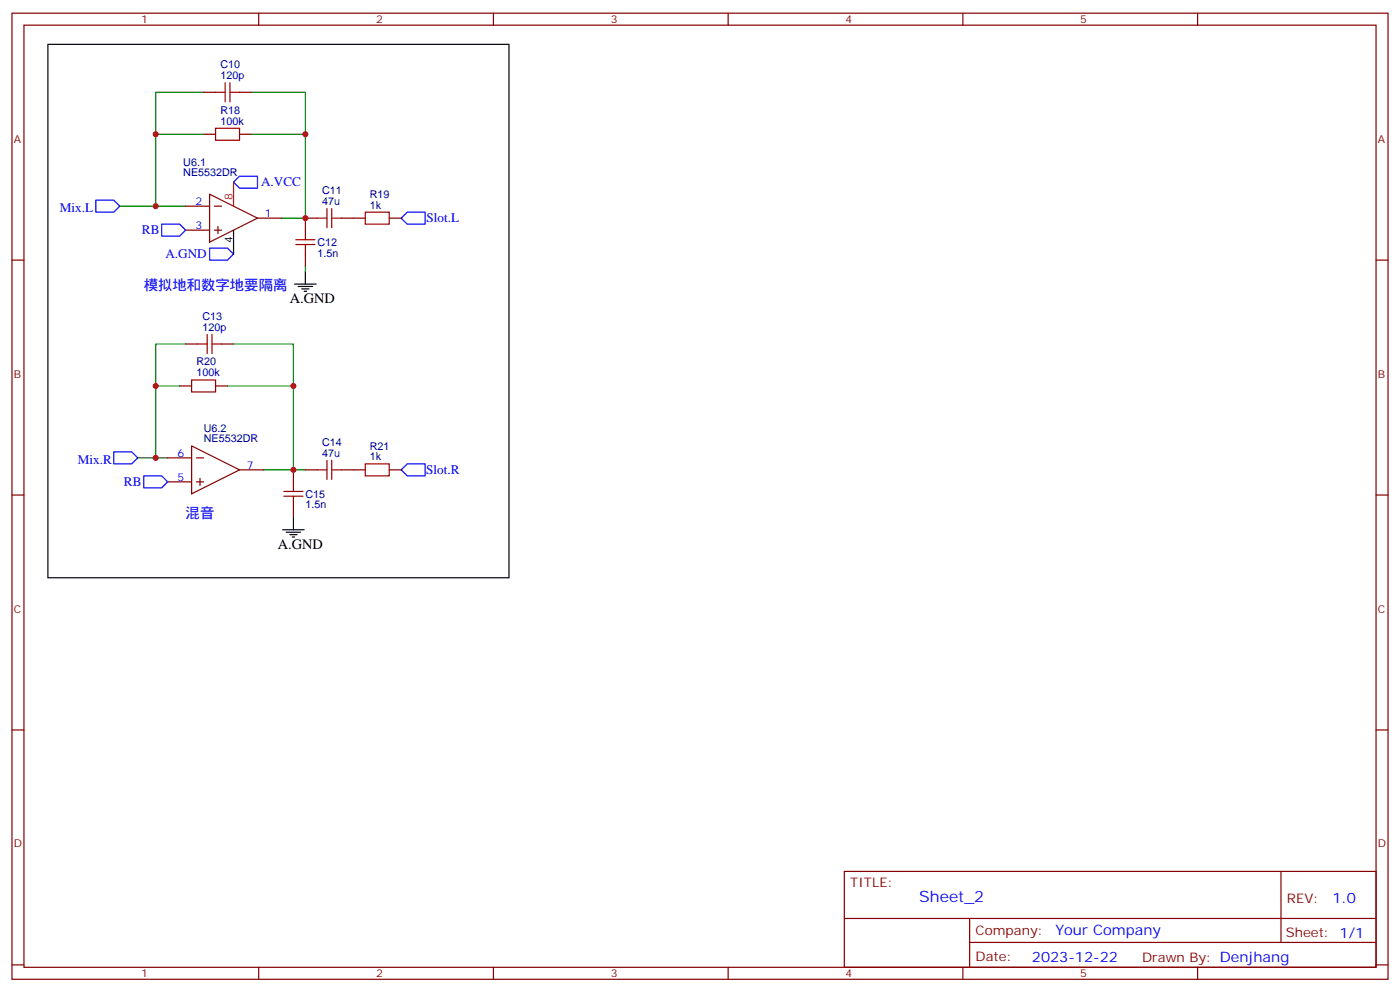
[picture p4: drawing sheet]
<svg xmlns="http://www.w3.org/2000/svg" width="412mm" height="292mm" viewBox="0 0 412 292" stroke-linecap="round" stroke-linejoin="round" font-family="sans-serif">
<g fill="none" stroke="#870000" stroke-width=".35">
<path d="M3.5 3.9h405.4v284.3h-405.4zM7.1 7.4h398.2v277.3h-398.2zM76.2 3.9v3.5M145.3 3.9v3.5M214.5 3.9v3.5M283.6 3.9v3.5M352.8 3.9v3.5M60 39.5h3.5M60 27.2h3.5M70.6 39.5h3.5M70.6 27.2h3.5M61.7 57.1l14.1 7.1-14.1 7.1z"/>
<path d="M3.5 76.6h3.6M54.7 60.7h7M54.7 67.7h7M63.1 60.7h2.2M63.1 67.7h2.2M64.2 66.7v2.1M75.8 64.2h7.1M90 74.8v3.5M93.5 64.2h-3.5v3.5M100.5 64.2h7.1M114.7 64.2h3.5M405.3 76.6h3.6"/>
<path d="M52.9 113.6h3.5M54.7 101.2h3.5M63.5 113.6h3.5M65.3 101.2h3.5M49.4 134.8h7M56.4 131.2l14.2 7.1-14.2 7zM57.9 134.8h2.1M70.6 138.3h7M86.4 138.3v3.5M90 138.3h3.5M100.5 138.3h7.1M114.7 138.3h3.5"/>
<path d="M3.5 145.7h3.6M49.4 141.8h7M57.9 141.8h2.1M58.9 140.8v2.1M86.4 148.9v3.5M405.3 145.7h3.6M3.5 214.8h3.6M405.3 214.8h3.6M248.7 256.5h156.6v28.2h-156.6zM377.3 256.5v20.9M248.7 270.3h156.5M285.6 277.4h119.6"/>
<path d="M285.6 270.3v14.1M3.5 284h3.6M76.2 284.7v3.5M145.3 284.7v3.5M214.5 284.7v3.5M283.6 284.7v3.5M352.8 284.7v3.5M405.3 284h3.6"/>
</g>
<path d="M28.2 58.9h5.3l1.8 1.8-1.8 1.7h-5.3zM70.6 51.9h5.2v3.5h-5.2l-1.8-1.8zM47.6 66h5.3l1.8 1.7-1.8 1.8h-5.3zM61.7 73h5.3l1.8 1.8-1.8 1.8h-5.3zM119.9 62.4h5.3v3.6h-5.3l-1.7-1.8zM33.5 133h5.3l1.8 1.8-1.8 1.7h-5.3zM119.9 136.5h5.3v3.6h-5.3l-1.7-1.8zM42.3 140.1h5.3l1.8 1.7-1.8 1.8h-5.3z" fill="none" stroke="#00f" stroke-width=".35"/>
<g fill="none" stroke="#a10000" stroke-width=".35">
<path d="M63.5 37.7h7.1v3.6h-7.1zM63.5 27.2h2.8M66.3 24.3v5.7M67.7 27.2h2.9M67.7 24.3v5.7M87.1 72h5.7M87.1 70.6h5.7M90 67.7v2.9M90 72v2.8M93.5 64.2h2.8M96.3 61.4v5.6M97.7 64.2h2.8"/>
<path d="M97.7 61.4v5.6M107.6 62.4h7.1v3.6h-7.1zM61 98.4v5.7M62.4 98.4v5.7M56.4 111.8h7.1v3.6h-7.1zM58.2 101.2h2.8M62.4 101.2h2.9M93.5 138.3h2.8M96.3 135.5v5.6M97.7 135.5v5.6M97.7 138.3h2.8M107.6 136.5h7.1v3.6h-7.1z"/>
<path d="M83.6 146h5.7M83.6 144.6h5.7M86.4 141.8v2.8M86.4 146v2.9"/>
</g>
<path d="M60 27.2h-14.1v12.3M60 39.5h-14.1v21.2M74.1 27.2h15.9v12.3M74.1 39.5h15.9v24.7h-7.1M35.3 60.7h19.4M90 78.3v1.8M52.9 113.6h-7v21.2M54.7 101.2h-8.8v12.4M67 113.6h19.4v24.7h-8.8M68.8 101.2h17.6v12.4M40.6 134.8h8.8M86.4 138.3h3.6" fill="none" stroke="#008700" stroke-width=".35"/>
<path d="M14.1 13.1h135.8v156.9h-135.8zM68.8 67.7v7.1M86.8 83.6h6.3M87.8 84.3h4.3M88.9 85h2.1M89.6 85.7h.7M90 80.1v3.5M83.3 155.9h6.3M84.3 156.6h4.2M85.4 157.3h2.1M86.1 158h.7M86.4 152.4v3.5" fill="none" stroke="#000" stroke-width=".35"/>
<path d="M68.8 53.6v7.1" fill="none" stroke="#f00" stroke-width=".35"/>
<g fill="#c00">
<circle cx="45.9" cy="113.6" r=".88"/>
<circle cx="45.9" cy="134.8" r=".88"/>
<circle cx="45.9" cy="39.5" r=".88"/>
<circle cx="45.9" cy="60.7" r=".88"/>
<circle cx="86.4" cy="113.6" r=".88"/>
<circle cx="90" cy="39.5" r=".88"/>
<circle cx="86.4" cy="138.3" r=".88"/>
<circle cx="90" cy="64.2" r=".88"/>
</g>
<text font-size="4.6" fill="#00f" x="270.8" y="265.5">Sheet_2</text>
<g font-size="4.2" fill="#00f">
<text x="42.3" y="85.4">模拟地和数字地要隔离</text>
<text x="54.7" y="152.4">混音</text>
<text x="392.5" y="265.7">1.0</text>
<text x="310.9" y="275.3">Your Company</text>
<text x="304" y="283.1">2023-12-22</text>
</g>
<g font-size="4.2">
<text x="85.4" y="89.3">A.GND</text>
<text x="81.8" y="161.6">A.GND</text>
</g>
<g font-size="3.9" fill="#00f">
<text x="76.9" y="54.9">A.VCC</text>
<text x="17.6" y="62.4">Mix.L</text>
<text x="125.7" y="65.4">Slot.L</text>
<text x="41.8" y="69">RB</text>
<text x="48.7" y="76.1">A.GND</text>
<text x="22.9" y="136.5">Mix.R</text>
<text x="36.5" y="143.1">RB</text>
<text x="125.6" y="139.6">Slot.R</text>
</g>
<g font-size="3.9" fill="#800">
<text x="250.5" y="261.1">TITLE:</text>
<text x="379.1" y="265.7">REV:</text>
<text x="287.4" y="275.3">Company:</text>
<text x="378.7" y="275.9">Sheet: 1/1</text>
<text x="287.4" y="282.9">Date:</text>
<text x="336.4" y="283">Drawn By: Denjhang</text>
</g>
<g font-size="3.2" fill="#800">
<text x="41.6" y="6.9">1</text>
<text x="110.8" y="6.9">2</text>
<text x="179.9" y="6.9">3</text>
<text x="249.1" y="6.9">4</text>
<text x="318.2" y="6.9">5</text>
<text x="4.1" y="42">A</text>
<text x="405.9" y="42">A</text>
<text x="4.1" y="111.1">B</text>
<text x="405.9" y="111.1">B</text>
<text x="4.1" y="180.3">C</text>
<text x="405.9" y="180.3">C</text>
<text x="4.1" y="249.4">D</text>
<text x="405.9" y="249.4">D</text>
<text x="41.6" y="287.7">1</text>
<text x="110.8" y="287.7">2</text>
<text x="179.9" y="287.7">3</text>
<text x="249.1" y="287.7">4</text>
<text x="318.2" y="287.7">5</text>
</g>
<g font-size="3.2" fill="#000080">
<text x="64.9" y="23.3">120p</text>
<text x="64.9" y="20.1">C10</text>
<text x="64.9" y="33.5">R18</text>
<text x="64.9" y="36.7">100k</text>
<text x="54" y="51.9">NE5532DR</text>
<text x="54" y="48.8">U6.1</text>
<text x="94.9" y="57.1">C11</text>
<text x="108.9" y="58.3">R19</text>
<text x="94.9" y="60.3">47u</text>
<text x="108.9" y="61.4">1k</text>
<text x="93.5" y="75.5">1.5n</text>
<text x="93.5" y="72.5">C12</text>
<text x="59.6" y="94.2">C13</text>
<text x="59.6" y="97.4">120p</text>
<text x="57.9" y="107.5">R20</text>
<text x="57.9" y="110.8">100k</text>
<text x="60" y="130.1">NE5532DR</text>
<text x="60" y="127">U6.2</text>
<text x="94.9" y="131.2">C14</text>
<text x="94.9" y="134.4">47u</text>
<text x="108.9" y="135.5">1k</text>
<text x="108.9" y="132.4">R21</text>
<text x="90" y="149.6">1.5n</text>
<text x="90" y="146.6">C15</text>
</g>
<text font-size="3.2" fill="#f00" x="68.4" y="58.9" transform="rotate(-90 68.4 58.9)">8</text>
<g font-size="3.2" fill="#00f">
<text x="57.6" y="60.3">2</text>
<text x="78" y="63.9">1</text>
<text x="57.6" y="67.4">3</text>
<text x="52.3" y="134.4">6</text>
<text x="72.7" y="137.9">7</text>
<text x="52.3" y="141.5">5</text>
</g>
<text font-size="3.2" x="68.4" y="71.5" transform="rotate(-90 68.4 71.5)">4</text>
</svg>
